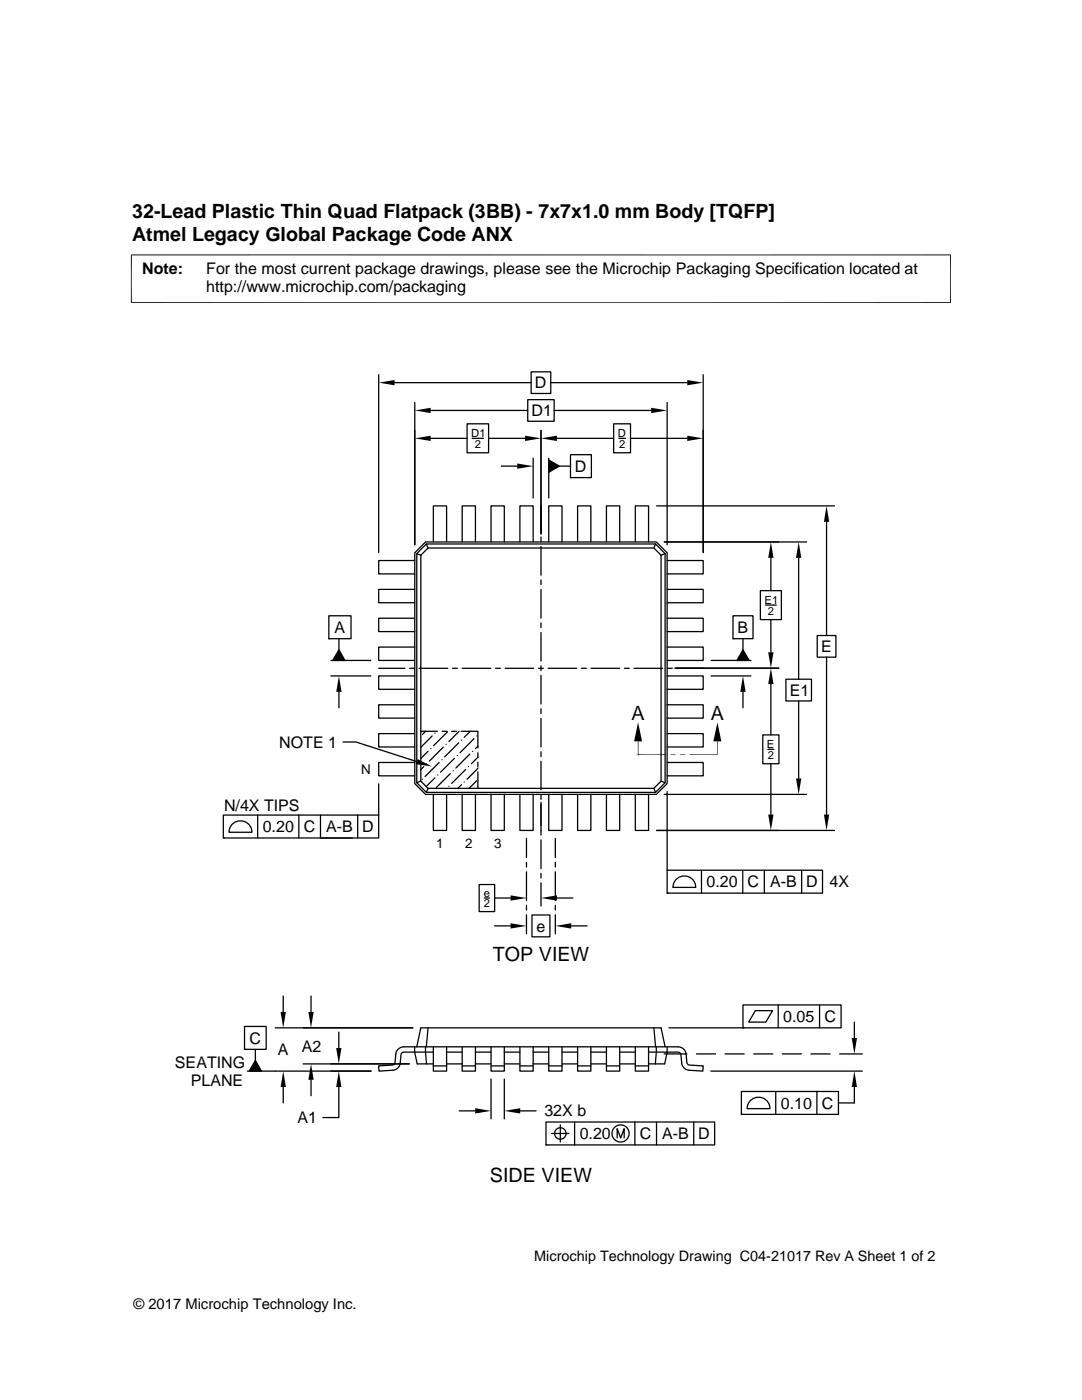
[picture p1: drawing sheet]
<svg xmlns="http://www.w3.org/2000/svg" width="216mm" height="279mm" viewBox="0 0 216 279" stroke-linecap="round" stroke-linejoin="round" font-family="sans-serif">
<g fill="none" stroke="#000" stroke-width=".25">
<path d="M75.6 74.8v35.5M78.7 76.4h27.3M105.3 79.8h5.3v4.3h-5.3zM106 74.2h3.9v4.3h-3.9zM109.9 76.4h27.2M140.3 74.8v35.5M82.8 80.3v28.4M85.9 87.5h7.3M85.9 81.9h19.4M93.2 84.6h4.3v5.8h-4.3zM94.2 87.5h2.3M97.5 87.5h7.3"/>
<path d="M100 93h3.2M106.4 91.4v8M107.9 85.9v20.7M109.5 91.8l2.1 1.2-2.1 1.3zM109.5 91.4v8M110.6 81.9h19.3M111.1 87.5h11.3M111.6 93h2.2M113.8 90.7h4.2v4.6h-4.2zM113.8 95.3h.1M122.4 84.6h3.4v5.8h-3.4zM123.5 87.5h1.3"/>
<path d="M125.8 87.5h11.3M133.1 80.3v28.4M82.8 111.9h-7.2v2.6h7.2M82.8 117.6h-7.2v2.7h7.2M83.2 110.5l.8 .3M84.9 108.2h46.1l2.1 2.1v46.1l-2.1 2.1h-46.1l-2.1-2.1v-46.1zM85.1 108.6h45.7l1.9 1.9v45.7l-1.9 1.9h-45.7l-1.9-1.9v-45.7zM85.1 108.6l.3 .8M85.4 109.4h45.1l1.4 1.4v45.1l-1.4 1.4h-45.1l-1.4-1.4v-45.1zM86.5 108.2v-7.2h2.6v7.2M92.2 108.2v-7.2h2.7v7.2M98 108.2v-7.2h2.6v7.2"/>
<path d="M103.7 108.2v-7.2h2.7v7.2M107.9 107.2v.9M107.9 109.1v5.7M107.9 115.7v1M107.9 117.6v5.8M109.5 108.2v-7.2h2.6v7.2M115.3 108.2v-7.2h2.6v7.2M121 108.2v-7.2h2.7v7.2M126.8 108.2v-7.2h2.6v7.2M130.8 108.6l-.3 .8M131 101h35.5M132.5 108.2h28.5"/>
<path d="M132.7 110.5l-.8 .3M133.1 117.6h7.2v2.7h-7.2M133.1 111.9h7.2v2.6h-7.2M151.7 117.9h4.2v5.8h-4.2zM153.8 111.3v6.6M159.4 111.3v24.3M164.9 104.1v22.7M65.6 122.9h4.4v4.6h-4.4zM65.6 127.5h.1M66 134.9h8M66 131.8h8M67.6 127.5v2.2"/>
<path d="M67.6 129.7l1.2 2.1h-2.4zM67.6 138.1v3.1M75.6 133.4h5.2M81.7 133.4h1M82.8 123.4h-7.2v2.6h7.2M82.8 129.1h-7.2v2.7h7.2M82.8 134.9h-7.2v2.7h7.2M83.7 133.4h5.7M90.3 133.4h1M92.2 133.4h5.7M98.9 133.4h.9M100.8 133.4h5.7"/>
<path d="M107.5 133.4h.9M107.9 124.3v1M107.9 126.2v5.7M107.9 132.9v.9M107.9 134.8v5.7M109.4 133.4h5.7M116 133.4h1M117.9 133.4h5.8M124.6 133.4h1M126.5 133.4h5.7M133.1 134.9h7.2v2.7h-7.2M133.1 129.1h7.2v2.7h-7.2"/>
<path d="M133.1 123.4h7.2v2.6h-7.2M133.2 133.4h.9M134.7 133.3h20.7M135.1 133.4h5.2M141.9 134.9h7.9M141.9 131.8h7.9M146.3 122.9h4v4.6h-4zM146.3 127.5h.1M148.3 138.1v3.1M148.3 129.7l1.2 2.1h-2.5zM148.3 127.5v2.2M152.7 120.8h2.2"/>
<path d="M153.8 123.7v6.5M153.8 136.5v10.2M156.8 135.6h5.1v4.3h-5.1zM159.4 139.9v15.5M163.1 126.8h3.7v4.3h-3.7zM164.9 131.1v31.5M68.4 148.1h2.6l12.2 3.9M75.6 156.4v6.3M82.8 140.7h-7.2v2.6h7.2M82.8 146.4h-7.2v2.7h7.2M82.8 152.2h-7.2v2.6h7.2M84 155.9l-.8 .3"/>
<path d="M84 145.9h3.3M84.3 155.5h.1M84.6 153l-.6 .6M84.9 145.9l-.6 .7M85.1 152.4h.1M85.4 149.9l-1.4 1.5M85.4 157.3l-.3 .8M86 149.4h.1M86.2 146.9l-2.2 2.2M86.5 158.5v7.2h2.6v-7.2M86.8 155.2l-1.8 1.8M86.8 146.3h.1"/>
<path d="M87.4 154.7h.1M87.6 152.2l-2.8 2.8M88.2 151.6h.1M88.2 145.9h1M88.5 149.1l-2.8 2.8M89 148.5h.1M89.3 146l-2.8 2.8M89.6 156.9h.1M89.9 154.4l-2.8 2.8M90.1 145.9h1M90.4 153.8h.1M90.7 151.3l-2.8 2.8"/>
<path d="M91.2 150.8h.1M91.5 148.3l-2.8 2.7M91.6 145.9l-2 2.1M92 145.9h3.4v3.4M92.1 147.7h.1M92.1 156.6l-.7 .7M92.2 158.5v7.2h2.7v-7.2M92.6 156.1h.1M92.9 153.6l-2.8 2.7M93.5 153h.1M93.7 150.5l-2.7 2.8M93.8 145.9l-1.2 1.3"/>
<path d="M94.3 149.9h.1M94.6 147.4l-2.8 2.8M95.1 146.9h.1M95.1 155.8l-1.5 1.5M95.4 148.9l-.5 .5M95.4 153.4l-2.2 2.1M95.4 150.2v.9l-1.4 1.3M95.4 152.1v1M95.4 154v3.3M98 158.5v7.2h2.6v-7.2M103.7 158.5v7.2h2.7v-7.2M107.9 141.5v.9"/>
<path d="M107.9 143.4v5.7M107.9 150v1M107.9 151.9v5.7M107.9 158.6v.9M109.5 158.5v7.2h2.6v-7.2M115.3 158.5v7.2h2.6v-7.2M121 158.5v7.2h2.7v-7.2M126.8 158.5v7.2h2.6v-7.2M130.5 157.3l.3 .8M131.9 155.9l.8 .3M132.5 158.5h28.5M133.1 158v15.7"/>
<path d="M133.1 152.2h7.2v2.6h-7.2M133.1 146.4h7.2v2.7h-7.2M133.1 140.7h7.2v2.6h-7.2M152.2 146.7h3.2v5.7h-3.2zM153.2 149.5h1.2M153.8 152.4v10.2M44.6 162.7h31v4.5h-31zM44.6 167.2h.1M46.5 164.4a2.29 2.29 0 0 1 2.4-.4 2.29 2.29 0 0 1 1.4 2.1h-4.6l.3-1.2zM51.4 162.7v4.5M59.6 162.7v4.5M63.9 162.7v4.5h6.4"/>
<path d="M71.4 162.7v4.5M95.6 176.5h3.1v5.4h-3.1zM96.6 179.2h1.1M98.7 179.2h3.2M105.1 167.3v3.8M105.1 172.1v.9M105.1 174v5.7M107.9 160.1v6.6M107.9 167.6v5.7M107.9 174.3v.9M107.9 176.2v4.6M110.8 167.3v3.8"/>
<path d="M110.8 172.1v.9M110.8 174v5.7M111.1 179.2h3.2M131 165.7h35.5M133.1 173.7h31v4.5h-31zM133.1 178.2h.1M135 175.4a2.28 2.28 0 0 1 2.5-.4 2.28 2.28 0 0 1 1.3 2.1h-4.5l.3-1.2zM140 173.7v4.5M148.2 173.7v4.5M152.5 173.7v4.5M160 173.7v4.5M56.5 198.8v3.2"/>
<path d="M62.1 198.8v3.2M98.7 184.8h3.2M105.1 180.7v.9M105.1 182.6v3.8M106.2 182.6h3.5v4.4h-3.5zM110.8 180.7v.9M110.8 182.6v3.8M114 184.8h3.2M48.8 204.9h4.3v4.5h-4.3zM48.8 209.4h.1M49.4 213.8h24.6M50.9 209.4v2.2"/>
<path d="M50.9 211.6l1.3 2.2h-2.5zM54.9 205.1h27.5M56.5 216.9v3.2M60.5 212.3h21.2M62.1 215.5v3.2M67.6 216.9v6.1h-3.2M67.6 206v3.1M82.7 208.9v1.1l.5 2.3h3.3M83.2 208.9l.8-3.8h47.9l.8 3.8M84.9 208.9l.2 3.4M85.4 205.1l-.3 3.8M86.5 208.9v4.9h2.6v-4.9"/>
<path d="M86.5 212.7h2.6M89.1 212.3h3.1M89.1 210h3.1M92.2 208.9v4.9h2.7v-4.9M92.2 212.7h2.7M94.9 212.3h3.1M94.9 210h3.1M98 215.3v8M98 208.9v4.9h2.6v-4.9M98 212.7h2.6M100.6 215.3v8M100.6 212.3h3.1"/>
<path d="M100.6 210h3.1M103.7 208.9v4.9h2.7v-4.9M103.7 212.7h2.7M106.4 212.3h3.1M106.4 210h3.1M109.5 208.9v4.9h2.6v-4.9M109.5 212.7h2.6M112.1 212.3h3.2M112.1 210h3.2M115.3 208.9v4.9h2.6v-4.9M115.3 212.7h2.6M117.9 212.3h3.1"/>
<path d="M117.9 210h3.1M121 208.9v4.9h2.7v-4.9M121 212.7h2.7M123.7 212.3h3.1M123.7 210h3.1M126.8 208.9v4.9h2.6v-4.9M126.8 212.7h2.6M129.4 210h5.9a.58 .58 0 0 1 .6 .5 3 3 0 0 0 .6 2.6l1 .5 2.8 .2v-1.1l-2.7-.1-.4-.2-.1-.4a3.3 3.3 0 0 0-.6-2.5l-.6-.4-.6-.2h-54.7l-1 .3a1.5 1.5 0 0 0-.6 1.2l-.2 1.8-.3 .3-3 .2 .1 1.1 2.8-.2a1.6 1.6 0 0 0 1.5-1.5l.1-1.6a.58 .58 0 0 1 .6-.5h5.9M130.5 205.1l.3 3.8M131 208.9l-.2 3.4M132.5 210.3h4.6M133.1 208.9v1.1l-.5 2.3h-3.2"/>
<path d="M133.5 205.1h14.8M139 210.3h3.8M141.8 213.8h30.3M144.7 210.3h3.8M147.9 217.8h19.4v4.6h-19.4zM148.3 200.6h19.5v4.5h-19.5zM148.3 205.1h.1M149.8 219.5a2.29 2.29 0 0 1 2.5-.3 2.29 2.29 0 0 1 1.3 2.1h-4.5l.3-1.2zM150.4 210.3h3.8M150.7 201.7h3.4l-1.3 2.3h-3.4zM154.8 217.8v4.6M155.3 200.6v4.5"/>
<path d="M156.1 210.3h3.8M161.8 210.3h3.8M163 217.8v4.6M163.5 200.6v4.5M167.5 210.3h4.6M170.5 204v3.2M170.5 216.9v3.2h-3.2M91.6 221.7h3.2M103.8 221.7h3.2M108.9 223.9h33.7v4.6h-33.7zM108.9 228.5h.1M110.1 226.2h3.4"/>
<path d="M111.8 224.5v3.4M114.7 223.9v4.6M123.1 227.1v-1.8l.7 1.8 .7-1.8v1.8M126.7 223.9v4.6M131 223.9v4.6M138.4 223.9v4.6M147.9 222.4h.1"/>
<circle cx="111.8" cy="226.2" r="1.14"/>
<circle cx="123.8" cy="226.2" r="1.71"/>
</g>
<g fill="#000">
<path d="M75.6 76.4l3.1-.6v1.1zM137.1 75.8l3.2 .6-3.2 .5zM82.8 81.9l3.1-.5v1zM82.8 87.5l3.1-.5v1zM103.2 92.5l3.2 .5-3.2 .6zM104.8 87l3.1 .5-3.1 .5zM109.5 91.8l2.1 1.2-2.1 1.3zM107.9 87.5l3.2-.5v1zM129.9 81.4l3.2 .5-3.2 .5zM137.1 87l3.2 .5-3.2 .5zM153.8 108.2l.5 3.1h-1zM159.4 108.2l.5 3.1h-1.1z"/>
<path d="M164.9 101l.6 3.1h-1.1zM67.6 134.9l.6 3.2h-1.1zM67.6 129.7l1.2 2.1h-2.4zM148.3 134.9l.5 3.2h-1.1zM148.3 129.7l1.2 2.1h-2.5zM153.3 130.2h1l-.5 3.1zM153.8 133.3l.5 3.2h-1zM83.3 151.5l2.9 1.5-3.2-.5zM127.3 144.2l.8 3.8h-1.6zM133.8 150.7l1-.2v.2zM133.8 150.5h1l-1 .2zM135.7 150.7l1-.2v.2z"/>
<path d="M135.7 150.5h1l-1 .2zM143.2 144.2l.7 3.8h-1.6zM158.8 155.4h1.1l-.5 3.1zM101.9 178.7l3.2 .5-3.2 .5zM107.9 179.2l3.2-.5v1zM153.3 162.6h1l-.5 3.1zM164.4 162.6h1.1l-.6 3.1zM101.9 184.3l3.2 .5-3.2 .5zM110.8 184.8l3.2-.5v1zM50.9 211.6l1.3 2.2h-2.5zM56.5 213.8l.5 3.1h-1zM56 202h1l-.5 3.1z"/>
<path d="M62.1 212.3l.5 3.2h-1.1zM61.5 202h1.1l-.5 3.1zM67.1 209.1h1l-.5 3.2zM67.6 213.8l.5 3.1h-1zM170.5 213.8l.5 3.1h-1.1zM169.9 207.2h1.1l-.5 3.1zM94.8 221.2l3.2 .5-3.2 .5zM100.6 221.7l3.2-.5v1z"/>
</g>
<path d="M26.1 50.9h163.7M26.2 50.8v9.7M189.7 50.8v9.7M26.1 60.4h163.7M127.3 150.6h5.6M127.3 148v2.7M143.2 148v2.6h-5.6" fill="none" stroke="#000" stroke-width=".2"/>
<g font-size="3.9">
<text x="26.4" y="43.5">32-Lead Plastic Thin Quad Flatpack (3BB) - 7x7x1.0 mm Body [TQFP]</text>
<text x="26.4" y="48">Atmel Legacy Global Package Code ANX</text>
<text x="126" y="143.6">A</text>
<text x="141.8" y="143.6">A</text>
<text x="98.3" y="191.7">TOP VIEW</text>
<text x="97.8" y="235.8">SIDE VIEW</text>
</g>
<g font-size="3.2">
<text x="28.4" y="54.6">Note:</text>
<text x="41.1" y="58.3">http://www.microchip.com/packaging</text>
<text x="41.1" y="54.6">For the most current package drawings, please see the Microchip Packaging Specification located at</text>
<text x="106.7" y="77.5">D</text>
<text x="106.1" y="83.1">D1</text>
<text x="114.7" y="94.2">D</text>
<text x="66.8" y="126.3">A</text>
<text x="147.2" y="126.3">B</text>
<text x="163.8" y="130.1">E</text>
<text x="157.6" y="138.9">E1</text>
<text x="55.7" y="149.2">NOTE 1</text>
<text x="44.7" y="161.9">N/4X TIPS</text>
<text x="52.4" y="166.1">0.20</text>
<text x="60.6" y="166.1">C</text>
<text x="65.1" y="166.1">A-B</text>
<text x="72.3" y="166.1">D</text>
<text x="141" y="177.1">0.20</text>
<text x="149.2" y="177.1">C</text>
<text x="153.6" y="177.1">A-B</text>
<text x="160.8" y="177.1">D</text>
<text x="165.5" y="177.1">4X</text>
<text x="107.1" y="185.9">e</text>
<text x="156.3" y="204">0.05</text>
<text x="164.5" y="204">C</text>
<text x="49.8" y="208.3">C</text>
<text x="60.2" y="209.9">A2</text>
<text x="34.9" y="213.1">SEATING</text>
<text x="55.4" y="210.6">A</text>
<text x="38.1" y="216.7">PLANE</text>
<text x="155.8" y="221.2">0.10</text>
<text x="164" y="221.3">C</text>
<text x="59.4" y="224.2">A1</text>
<text x="108.6" y="222.8">32X b</text>
<text x="115.7" y="227.4">0.20</text>
<text x="127.7" y="227.4">C</text>
<text x="132.1" y="227.4">A-B</text>
<text x="139.3" y="227.4">D</text>
</g>
<g font-size="2.9">
<text x="106.6" y="251.7">Microchip Technology Drawing C04-21017 Rev A Sheet 1 of 2</text>
<text x="26.6" y="261.3">© 2017 Microchip Technology Inc.</text>
</g>
<g font-size="2.7">
<text x="72.1" y="154.5">N</text>
<text x="87.1" y="169.2">1</text>
<text x="92.8" y="169.2">2</text>
<text x="98.6" y="169.2">3</text>
</g>
<g font-size="2.2">
<text x="94" y="87.2">D1</text>
<text x="94.7" y="89.3">2</text>
<text x="123.3" y="87.2">D</text>
<text x="123.5" y="89.3">2</text>
<text x="152.6" y="120.5">E1</text>
<text x="153.2" y="122.6">2</text>
<text x="153" y="149.3">E</text>
<text x="153.2" y="151.4">2</text>
<text x="96.5" y="179">e</text>
<text x="96.6" y="181.1">2</text>
</g>
</svg>
